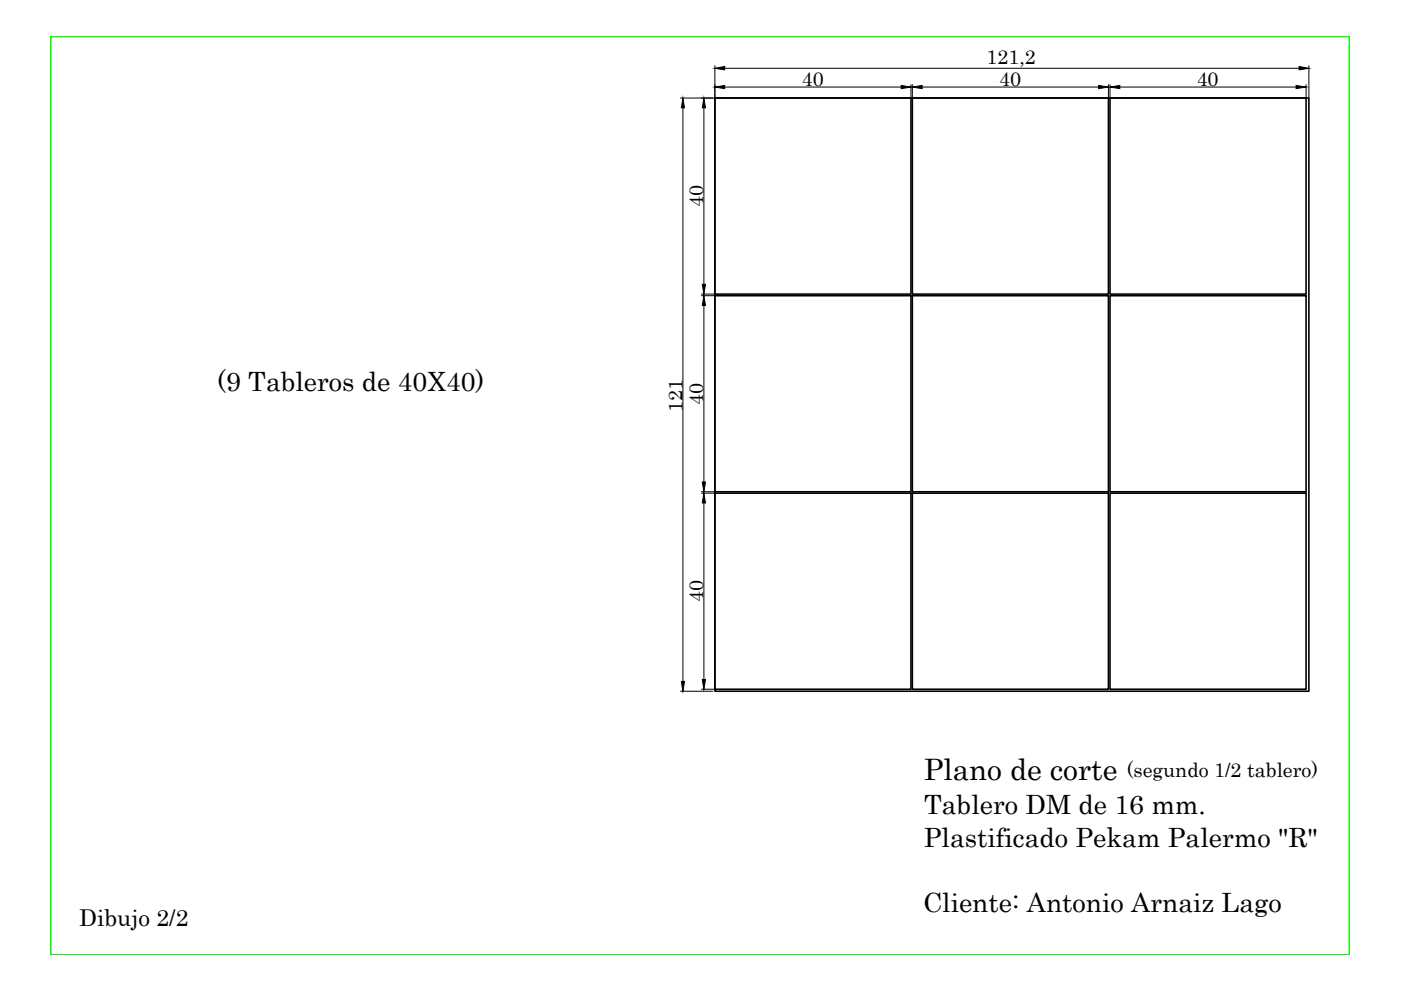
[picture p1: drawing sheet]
<svg xmlns="http://www.w3.org/2000/svg" width="297mm" height="210mm" viewBox="0 0 297 210" stroke-linecap="round" stroke-linejoin="round" font-family="sans-serif">
<!-- layer: DIBUJO -->
<path d="M10.8 7.7h275.3v194.7h-275.3z" fill="none" stroke="#0f0" stroke-width=".34"/>
<path d="M151.6 20.8h125.9v125.8h-125.9zM151.6 20.8h41.5v41.6h-41.5zM193.4 20.8h41.6v41.6h-41.6zM235.3 20.8h41.6v41.6h-41.6zM151.6 62.7h41.5v41.6h-41.5zM193.4 62.7h41.6v41.6h-41.6zM235.3 62.7h41.6v41.6h-41.6zM151.6 104.6h41.5v41.5h-41.5zM193.4 104.6h41.6v41.5h-41.6zM235.3 104.6h41.6v41.5h-41.6z" fill="none" stroke="#000" stroke-width=".34"/>
<!-- layer: COTAS -->
<g fill="none" stroke="#000" stroke-width=".21">
<path d="M151.6 13.9v6.8M153.6 14.5h121.8M153.6 18.5h37.5M193.1 17.9v2.8M193.4 17.9v2.8M195.5 18.5h37.4M235 17.9v2.8M235.3 17.9v2.8M237.4 18.5h37.4M276.9 17.9v2.8M277.5 13.9v6.8M144.3 20.8h7.2"/>
<path d="M144.8 22.9v121.6M149.2 22.9v37.4M148.7 62.4h2.8M148.7 62.7h2.8M149.2 64.8v37.4M148.7 104.3h2.8M148.7 104.6h2.8M149.2 106.6v37.5M144.3 146.6h6.8M148.7 146.1h2.8"/>
</g>
<g fill="#000" stroke="#000" stroke-width=".21">
<path d="M151.6 14.5l2-.4v.7zM151.6 18.5l2-.4v.7zM191.1 18.1l2 .4-2 .3zM193.4 18.5l2.1-.4v.7zM232.9 18.1l2.1 .4-2.1 .3zM235.3 18.5l2.1-.4v.7zM274.8 18.1l2.1 .4-2.1 .3zM275.4 14.1l2.1 .4-2.1 .3zM144.8 20.8l.3 2.1h-.6zM149.2 20.8l.4 2.1h-.7zM148.9 60.3h.7l-.4 2.1zM149.2 62.7l.4 2.1h-.7z"/>
<path d="M148.9 102.2h.7l-.4 2.1zM149.2 104.6l.4 2h-.7zM144.5 144.5h.6l-.3 2.1zM148.9 144.1h.7l-.4 2z"/>
</g>
<text font-size="6.3" x="195.8" y="165.4">Plano de corte</text>
<g font-size="5.6">
<text x="46.1" y="82.9">(9 Tableros de 40X40)</text>
<text x="195.9" y="172.6">Tablero DM de 16 mm.</text>
<text x="195.9" y="179.5">Plastificado Pekam Palermo &quot;R&quot;</text>
<text x="195.7" y="193.4">Cliente: Antonio Arnaiz Lago</text>
</g>
<text font-size="4.9" x="16.8" y="196.4">Dibujo 2/2</text>
<g font-size="4.2">
<text x="209.1" y="13.6">121,2</text>
<text x="170" y="18.3">40</text>
<text x="211.9" y="18.3">40</text>
<text x="253.7" y="18.3">40</text>
<text x="149.1" y="44" transform="rotate(-90 149.1 44)">40</text>
<text x="144.7" y="87.3" transform="rotate(-90 144.7 87.3)">121</text>
<text x="149.1" y="85.9" transform="rotate(-90 149.1 85.9)">40</text>
<text x="149.1" y="127.7" transform="rotate(-90 149.1 127.7)">40</text>
<text x="238.9" y="164.7">(segundo 1/2 tablero)</text>
</g>
</svg>
